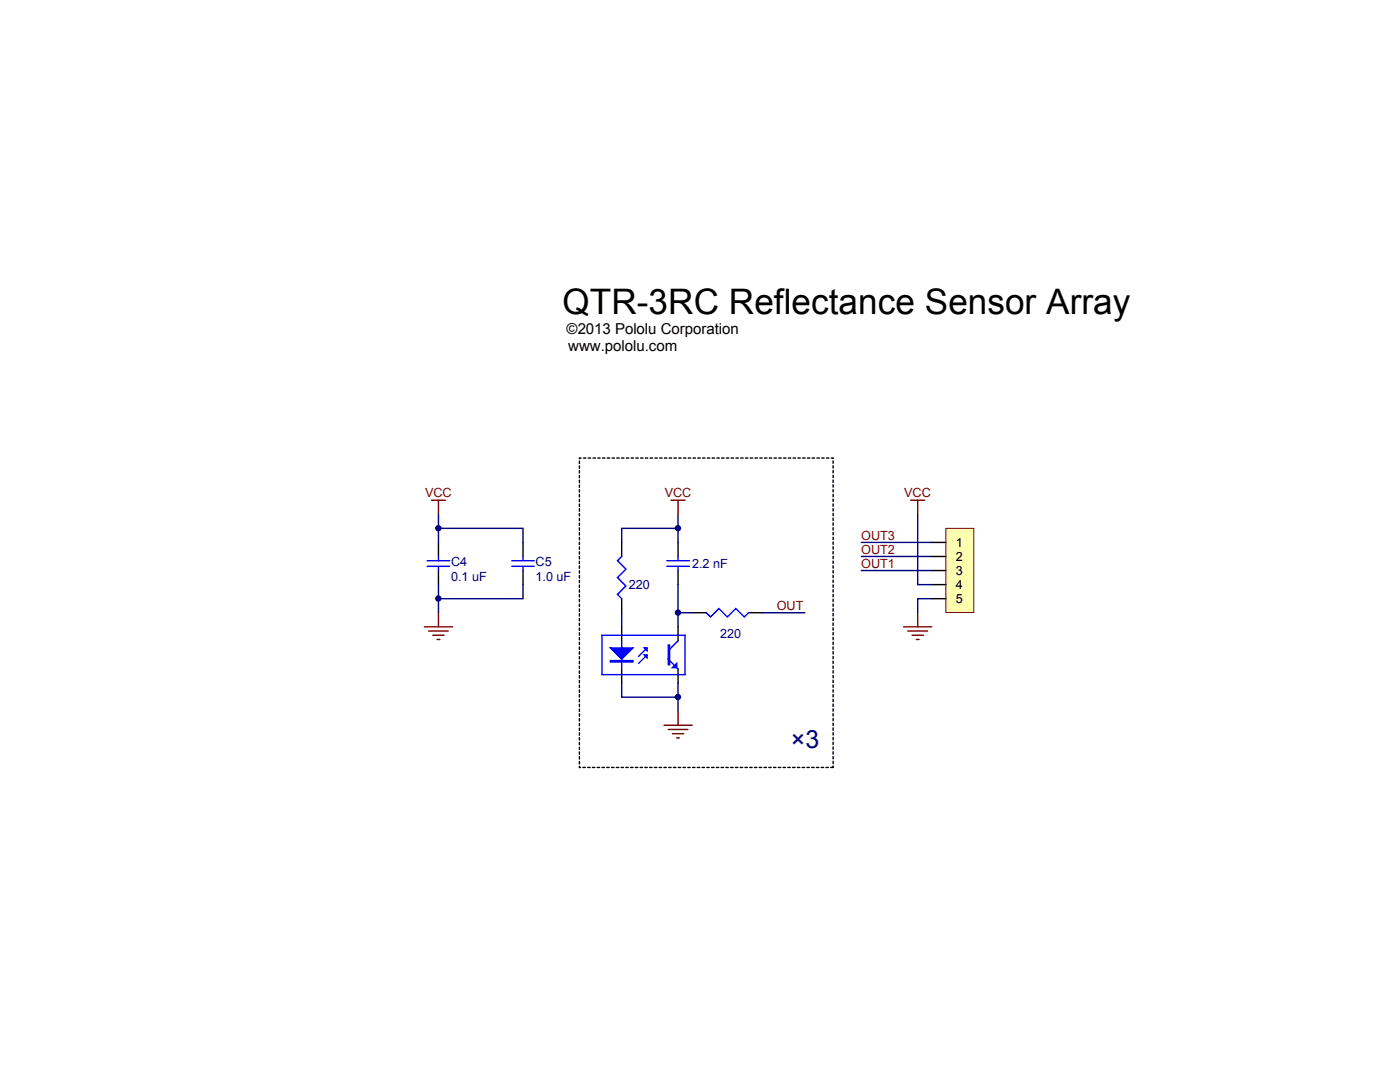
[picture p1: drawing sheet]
<svg xmlns="http://www.w3.org/2000/svg" width="271mm" height="208mm" viewBox="0 0 271 208" stroke-linecap="round" stroke-linejoin="round" font-family="sans-serif">
<g fill="none" stroke="#000" stroke-width=".27">
<path d="M84.9 104.9v2.7M84.9 110.4v2.7M101.2 104.9v2.7M101.2 110.4v2.7M120.3 104.9v2.7M120.3 115.8v2.7M131.2 104.9v2.7M131.2 110.4v2.7M134 118.5h2.7M144.9 118.5h2.7M120.3 121.2v2.8M120.3 129.4v2.7"/>
<path d="M131.2 121.2v2.8M131.2 129.4v2.7"/>
</g>
<g fill="none" stroke="#00f" stroke-width=".27">
<path d="M82.7 108.5h4.3M82.7 109.6h4.3M84.9 107.6v.9M84.9 109.6v.8M99 108.5h4.4M99 109.6h4.4M101.2 107.6v.9M101.2 109.6v.8M120.3 107.6l-.8 .9 1.6 1.6-1.6 1.6 1.6 1.7-1.6 1.6 .8 .8M129 108.5h4.4M129 109.6h4.4M131.2 107.6v.9"/>
<path d="M131.2 109.6v.8M136.7 118.5l.8 .8 1.6-1.6 1.7 1.6 1.6-1.6 1.6 1.6 .9-.8M116.5 122.9h16.1v7.6h-16.1zM120.3 124v5.4M125.2 126.7l-1.6 1.6M125.2 125.3l-1.6 1.7M129.3 127.5l1.9 1.9M131.2 124l-1.6 1.6"/>
</g>
<g fill="none" stroke="#800000" stroke-width=".27">
<path d="M83.5 96.8h2.7M84.9 96.8v2.7M129.9 96.8h2.7M131.2 96.8v2.7M176.2 96.8h2.8M177.6 96.8v2.7M84.9 118.5v2.7M177.6 118.5v2.7M82.1 121.2h5.5M82.9 122.1h3.9M83.8 122.9h2.1M84.6 123.7h.5"/>
<path d="M131.2 137.6v2.7M174.9 121.2h5.4M175.7 122.1h3.8M176.5 122.9h2.2M177.3 123.7h.6M128.5 140.3h5.5M129.3 141.1h3.8M130.1 141.9h2.2M131 142.7h.5"/>
</g>
<g fill="none" stroke="#000080" stroke-width=".27">
<path d="M84.9 99.5v5.4M131.2 99.5v5.4M84.9 102.2h16.3v2.7M84.9 113.1v5.4M101.2 113.1v2.7h-16.3M120.3 118.5v2.7M131.2 102.2h-10.9v2.7M131.2 113.1v8.1M131.2 118.5h2.8M147.6 118.5h8.2M166.7 104.9h13.6M166.7 107.6h13.6"/>
<path d="M166.7 110.4h13.6M120.3 132.1v2.8h10.9M131.2 132.1v5.5"/>
</g>
<g fill="#000080" stroke="#000080" stroke-width=".19">
<circle cx="84.8" cy="115.8" r=".52"/>
<circle cx="84.8" cy="102.2" r=".52"/>
<circle cx="131.2" cy="118.5" r=".52"/>
<circle cx="131.2" cy="102.2" r=".52"/>
<circle cx="131.2" cy="134.8" r=".52"/>
</g>
<g fill="#00f" stroke="#00f" stroke-width=".27">
<path d="M118.1 125.3h4.4l-2.2 2.2z"/>
<path d="M124.7 125.3h.5v.6z"/>
<path d="M124.7 126.7h.5v.5z"/>
<path d="M130.1 129.1l.9-.8v.8z"/>
<path d="M118.1 127.8h4.4v.2h-4.4z" fill-rule="evenodd"/>
<path d="M129.3 124.8h.3v3.8h-.3z" fill-rule="evenodd"/>
</g>
<path d="M183.1 102.2h5.4v16.3h-5.4z" fill="#ffffb0" stroke="#800000" stroke-width=".19"/>
<path d="M180.3 104.9h2.8M180.3 107.6h2.8M180.3 113.1h2.8M180.3 110.4h2.8M180.3 115.8h2.8" fill="none" stroke="#000" stroke-width=".27"/>
<path d="M177.6 99.5v13.6h2.7M180.3 115.8h-2.7v2.7" fill="none" stroke="#000080" stroke-width=".27"/>
<path d="M161.2 148.5h-49.1v-59.9h49.1v59.9" fill="none" stroke="#000" stroke-width=".27" stroke-dasharray=".5 .5"/>
<text font-size="6.8" x="108.9" y="60.8">QTR-3RC Reflectance Sensor Array</text>
<text font-size="4.9" fill="#000080" x="153" y="144.7">×3</text>
<g font-size="2.9">
<text x="109.7" y="64.6">©2013 Pololu Corporation</text>
<text x="110" y="67.9">www.pololu.com</text>
</g>
<g font-size="2.4" fill="#800000">
<text x="82.3" y="96.2">VCC</text>
<text x="128.7" y="96.2">VCC</text>
<text x="175" y="96.2">VCC</text>
<text x="166.7" y="107.1">OUT2</text>
<text x="166.7" y="104.4">OUT3</text>
<text x="166.7" y="109.9">OUT1</text>
<text x="150.3" y="118">OUT</text>
</g>
<g font-size="2.4">
<text x="185" y="105.8">1</text>
<text x="185" y="108.5">2</text>
<text x="185" y="113.9">4</text>
<text x="185" y="111.2">3</text>
<text x="185" y="116.7">5</text>
</g>
<g font-size="2.4" fill="#000080">
<text x="87.3" y="112.3">0.1 uF</text>
<text x="87.3" y="109.6">C4</text>
<text x="103.7" y="112.3">1.0 uF</text>
<text x="103.7" y="109.6">C5</text>
<text x="121.7" y="113.9">220</text>
<text x="133.9" y="109.9">2.2 nF</text>
<text x="139.4" y="123.5">220</text>
</g>
</svg>
